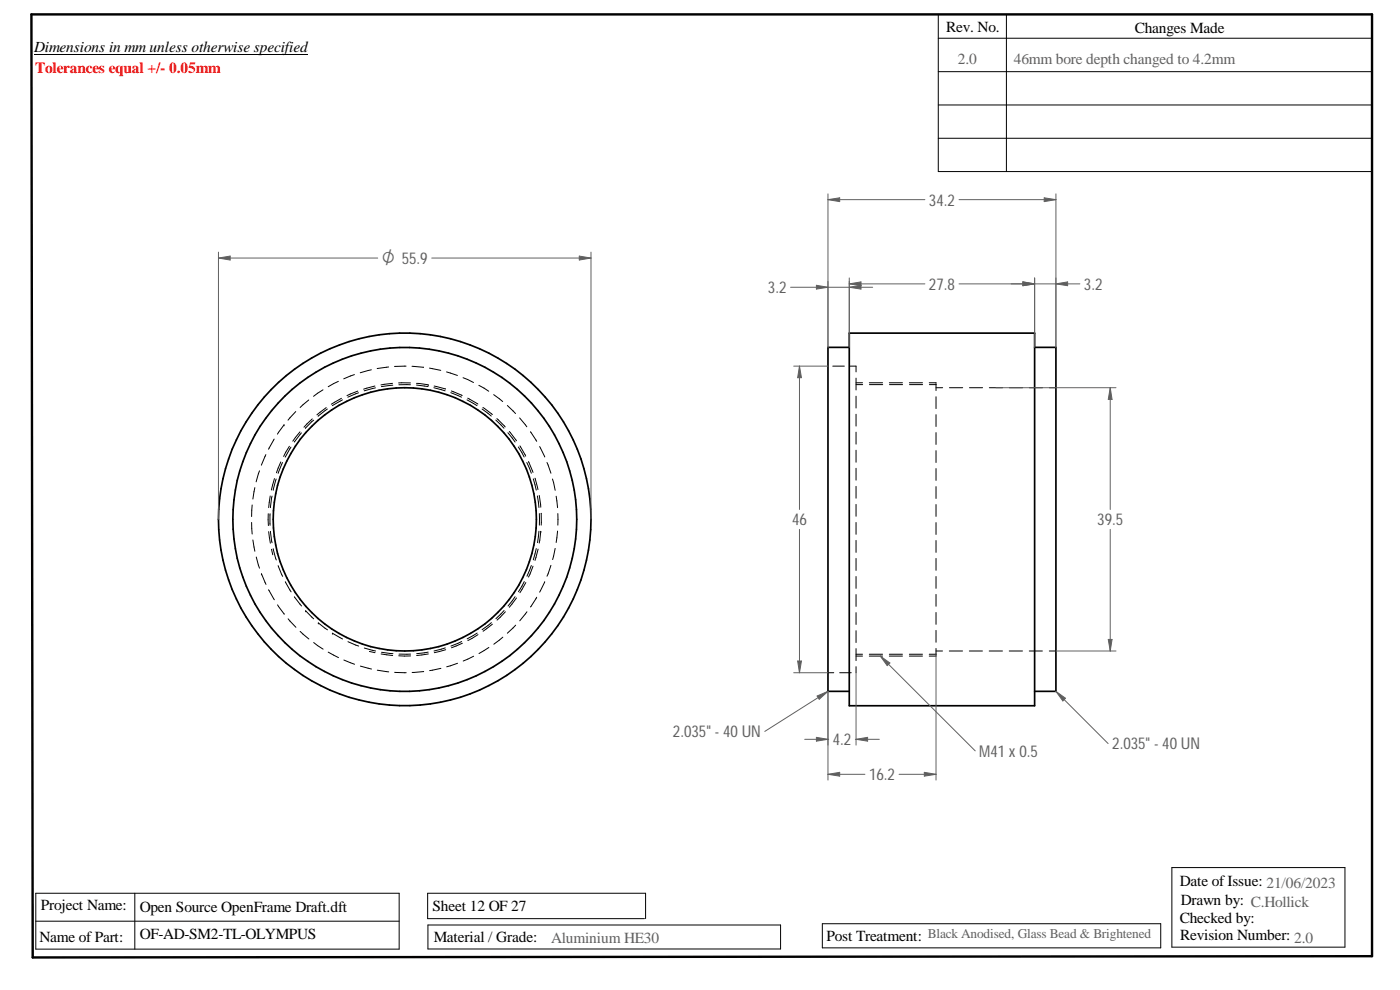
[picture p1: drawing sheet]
<svg xmlns="http://www.w3.org/2000/svg" width="420mm" height="297mm" viewBox="0 0 420 297" stroke-linecap="round" stroke-linejoin="round" font-family="sans-serif">
<path d="M9.4 4.3h402.4v282.6l-402 .4z" fill="none" stroke="#000" stroke-width=".72"/>
<g fill="none" stroke="#000" stroke-width=".3">
<path d="M10.2 16.4h82.2M281.6 11.5h130.2M281.6 4.3v47.2h130.2M302 4.3v47.2M281.6 21.5h130.2M281.6 31.5h130.2M281.6 41.5h130.2M96.9 117l-2.8 1.9M101.5 114.4l-3 1.6M102.5 119.5l-3.1 1.8M102.8 120l-3.1 1.7M106.4 112.4l-3.2 1.3"/>
<path d="M107.4 117.3l-3.3 1.4M107.6 117.9l-3.2 1.3M111.5 111l-3.4 .8M112.5 115.8l-3.4 1M112.7 116.4l-3.4 .9M116.6 110.1l-3.4 .5M117.8 115l-3.5 .5M117.9 115.6l-3.4 .4M119.7 115.4h3.5M121.9 109.9h-3.5M123.2 114.9h-3.6M123.6 109.9l3.5 .3"/>
<path d="M125 115l3.5 .4M125 115.5l3.5 .5M128.5 115.4h.1M128.9 110.4l3.4 .7M130.2 116.3l3.4 1M130.3 115.8l3.4 .9M134 111.6l3.3 1M135.3 117.8l3.2 1.4M135.5 117.3l3.2 1.4M139 113.3l3.1 1.5M140.2 120l3 1.7M140.4 119.5l3 1.7"/>
<path d="M143.7 115.6l3 1.8M148.2 118.4l2.7 2.1M249.9 109.9h3.5M255.2 109.9h1.7v1.7M256.9 113.5v3.5M256.9 118.9v3.5M256.9 115.4h2M256.9 114.9h2M260.9 114.9h4M260.9 115.4h4M266.9 114.9h3.9M266.9 115.4h4"/>
<path d="M272.9 114.9h3.9M273 115.4h3.9M278.9 114.9l2 .1M278.9 115.4h2M280.9 119v3.6M280.9 116.3h2M280.9 115.2v2M284.9 116.3h4M290.9 116.3h4M296.9 116.3h4M302.9 116.3h4M308.9 116.3h4"/>
<path d="M314.9 116.3h2M79.8 136.4l-1.4 3.2M82.3 131.7l-1.7 3.1M84.3 138.6l-1.3 3.3M84.8 138.8l-1.3 3.2M85.2 127.5h.1M85.2 127.5l-1.9 2.8M86.9 133.9l-1.8 3M87.3 134.2l-1.7 3M88.8 123.5l-2.4 2.6M90 129.6l-2.1 2.8M90.5 129.9l-2.2 2.7"/>
<path d="M92.7 120l-2.6 2.3M93.7 125.7l-2.5 2.5M94.1 126.1l-2.5 2.4M97.9 122.3l-2.8 2.2M98.2 122.7l-2.7 2.1M144.7 122.7l2.7 2.1M144.9 122.3l2.9 2.1M148.8 126l2.4 2.5M149.1 125.6l2.5 2.5M152.3 121.7l2.4 2.4M152.4 129.8l2.2 2.8M152.9 129.5l2.1 2.7"/>
<path d="M155.6 134.1l1.7 3M155.9 125.4l2.2 2.7M156 133.8l1.8 3.1M158.1 138.8l1.4 3.2M158.6 138.5l1.4 3.2M159.2 129.5l1.9 2.9M162 134l1.5 3.1M164.2 138.8l1.1 3.2M256.9 124.3v3.5M256.9 129.7v3.6M256.9 135.1v3.6M280.9 124.4v3.6"/>
<path d="M280.9 129.8v3.5M280.9 135.2v3.6M75.5 156.8l.2 3.4M75.7 151.5l-.2 3.5M76.5 146.3l-.6 3.4M77.9 141.3l-1 3.3M80.5 154.1v3.6M80.6 159.5l.5 3.5M81.1 154.1v3.5M81.1 148.8l-.5 3.5M81.2 159.4l.4 3.5M81.6 148.8l-.4 3.5"/>
<path d="M82.4 143.6l-1 3.4M82.9 143.7l-.9 3.4M160.1 143.7l.8 3.4M160.6 143.5l.8 3.4M161.3 148.8l.4 3.5M161.7 159.4l-.4 3.4M161.8 148.7l.5 3.5M161.9 154.1v3.5M162.3 159.4h.1M162.3 159.4l-.5 3.5M162.4 154v3.6M165.8 143.7l.8 3.4"/>
<path d="M166.9 148.9l.4 3.4M167.3 159.3l-.4 3.5M167.4 154.1v3.5M256.9 140.5v3.6M256.9 145.9v3.6M256.9 151.3v3.6M256.9 156.8v3.5M280.9 140.6v3.5M280.9 146v3.6M280.9 151.4v3.5M280.9 156.8v3.6M75.9 162l.6 3.4"/>
<path d="M76.9 167.1l1 3.4M78.5 172.2l1.3 3.1M78.5 172.2h.1M80.6 177l1.7 3M81.5 164.8l.4 1.7M82 164.6l.9 3.4M83.5 169.7l1.3 3.2M85.6 174.5l1.8 3.1M88.3 179.1l2.2 2.7M154.6 179l-2.1 2.8M155 179.4l-2.1 2.8M157.3 174.5l-1.7 3"/>
<path d="M157.8 174.8l-1.8 3M159.5 169.7l-1.4 3.2M160 169.9l-1.4 3.2M160.9 164.6l-.8 3.4M161.1 179.2l-1.9 2.9M161.5 164.8l-.9 3.3M163.5 174.5l-1.5 3.2M165.3 169.6l-1.1 3.3M166.6 164.5l-.7 3.4M256.9 162.1v3.6M256.9 167.6v3.6M256.9 173v3.5"/>
<path d="M256.9 178.4v3.5M280.9 162.2v3.5M280.9 167.6v3.5M280.9 173v3.5M280.9 178.4v3.5M83.3 181.5l2 2.8M86.5 185.7l2.3 2.5M90.1 189.4l2.6 2.3M91.7 183.3h.1M91.7 183.3l2.4 2.4M94.1 192.8l2.9 2M95.5 186.9h.1"/>
<path d="M95.5 186.9l2.8 2.1M98.5 195.7l3.1 1.6M99.8 190l3 1.7M99.8 190h.1M103.2 198l3.2 1.3M104.4 192.5l3.2 1.3M108.2 199.9l3.3 .8M109.3 194.4l3.4 .9M110.9 195.5l1.7 .3M114.4 196.2l3.4 .5M114.5 195.7l3.4 .4M119.7 196.8h3.5"/>
<path d="M119.7 196.3h3.5M128.5 195.7l-3.5 .4M128.6 196.2l-3.6 .5M133.6 194.4l-3.4 .9M133.8 194.9l-3.5 .9M137.3 199l-3.2 1.1M138.5 192.5l-3.2 1.3M138.8 193l-3.3 1.4M142.1 196.9l-3.1 1.4M143.2 189.9l-3 1.8M143.5 190.4l-3.1 1.8M146.7 194.3l-2.9 1.8"/>
<path d="M147.5 186.8l-2.8 2.1M147.8 187.3l-2.8 2.1M150.9 191.2l-2.7 2.1M151.3 183.2l-2.5 2.4M151.7 183.6l-2.5 2.5M154.8 187.6l-2.5 2.4M158.1 183.6l-2.1 2.7M256.9 183.8v3.6M256.9 189.2v3.6M256.9 194.6v3.6M256.9 196.3h2M256.9 196.8h2"/>
<path d="M260.9 196.3h4M260.9 196.8h4M266.9 196.3h3.9M266.9 196.8h3.9M272.9 196.3h3.9M272.9 196.8h3.9M278.9 196.3h2M280.9 183.8v3.5M280.9 189.1v3.6M280.9 194.6v1.9M280.9 195.3h2M280.9 196.7l-2 .1"/>
<path d="M284.9 195.3h4M290.9 195.3h3.9M296.9 195.3h4M302.9 195.3h4M308.9 195.3h3.9M314.9 195.3h2M113.2 201.1l3.5 .5M118.4 201.7l3.5 .1M127.2 201.5l-3.5 .3M132.3 200.5l-3.4 .7M248.5 201.8h1.7M252 201.8h3.5"/>
<path d="M256.9 200v1.8M411.8 213.6v36.4M9.8 271.3v16M10.7 276.4h109.1M10.7 268h109.1v16.8h-109.1zM40.5 268v16.8M128.4 277.5h105.9v7.2h-105.9zM193.4 275.6h-65.1v-7.6h65.4v7.6M246.8 277.2h101.5v7.2h-101.5zM351.7 260.3h51.9v23.9h-51.9z"/>
</g>
<g fill="none" stroke="#000" stroke-width=".51">
<path d="M254.9 99.9h55.6v111.9h-55.6zM254.9 104.2h-6.4v103.2h6.4M310.5 104.2h6.4v103.2h-6.4"/>
<circle cx="121.5" cy="155.9" r="55.9"/>
<circle cx="121.5" cy="155.8" r="39.5"/>
<circle cx="121.5" cy="155.8" r="51.6"/>
</g>
<path d="M248.5 58.2v46M248.5 59.9l3.5-.5v1.1zM316.9 58.2v46" fill="none" stroke="#606060" stroke-width=".3"/>
<path d="M248.5 59.9l3.5-.5v1.1z" fill="#606060"/>
<path d="M313.4 59.4l3.5 .5-3.5 .6z" fill="none" stroke="#606060" stroke-width=".3"/>
<path d="M313.4 59.4l3.5 .5-3.5 .6z" fill="#606060"/>
<path d="M248.5 59.9h29.1M287.8 59.9h29.1M248.5 84.4v19.8M254.9 84.4v19.8M254.9 86.2l3.5-.6v1.1z" fill="none" stroke="#606060" stroke-width=".3"/>
<path d="M254.9 86.2l3.5-.6v1.1z" fill="#606060"/>
<path d="M245 85.6l3.5 .6-3.5 .5z" fill="none" stroke="#606060" stroke-width=".3"/>
<path d="M245 85.6l3.5 .6-3.5 .5z" fill="#606060"/>
<path d="M237.3 86.2h24.6M310.5 83.4v20.8M316.9 85.2l3.5-.6v1.1zM316.9 83.4v20.8" fill="none" stroke="#606060" stroke-width=".3"/>
<path d="M316.9 85.2l3.5-.6v1.1z" fill="#606060"/>
<path d="M307 84.6l3.5 .6-3.5 .5z" fill="none" stroke="#606060" stroke-width=".3"/>
<path d="M307 84.6l3.5 .6-3.5 .5z" fill="#606060"/>
<path d="M254.9 83.4v16.5M303.5 85.2h20.6M307 84.6l3.5 .6-3.5 .5zM310.5 83.4v16.5" fill="none" stroke="#606060" stroke-width=".3"/>
<path d="M307 84.6l3.5 .6-3.5 .5z" fill="#606060"/>
<path d="M254.9 85.2l3.5-.6v1.1z" fill="none" stroke="#606060" stroke-width=".3"/>
<path d="M254.9 85.2l3.5-.6v1.1z" fill="#606060"/>
<path d="M254.9 85.2h22.7M287.8 85.2h22.7M248.5 207.4v16.2M256.9 201.8v21.8M245 221.2l3.5 .6-3.5 .6z" fill="none" stroke="#606060" stroke-width=".3"/>
<path d="M245 221.2l3.5 .6-3.5 .6z" fill="#606060"/>
<path d="M256.9 221.8l3.5-.6v1.2z" fill="none" stroke="#606060" stroke-width=".3"/>
<path d="M256.9 221.8l3.5-.6v1.2z" fill="#606060"/>
<path d="M280.9 196.3v37.8M248.5 207.4v26.7M241.5 221.8h7.2M248.5 232.3l3.5-.6v1.2zM256.7 221.8h7.2" fill="none" stroke="#606060" stroke-width=".3"/>
<path d="M248.5 232.3l3.5-.6v1.2z" fill="#606060"/>
<path d="M277.4 231.7l3.5 .6-3.5 .6z" fill="none" stroke="#606060" stroke-width=".3"/>
<path d="M277.4 231.7l3.5 .6-3.5 .6z" fill="#606060"/>
<path d="M298.9 116.3h36M316.9 195.3h18M332.6 191.9h1.1l-.5 3.4zM248.5 232.3h11.1M269.8 232.3h11.1" fill="none" stroke="#606060" stroke-width=".3"/>
<path d="M332.6 191.9h1.1l-.5 3.4z" fill="#606060"/>
<path d="M333.2 116.3l.5 3.5h-1.1z" fill="none" stroke="#606060" stroke-width=".3"/>
<path d="M333.2 116.3l.5 3.5h-1.1z" fill="#606060"/>
<path d="M238.2 109.9h10.3M239.9 109.9l.6 3.4h-1.1zM333.2 116.3v36.6M333.2 158.8v36.5M238.2 201.8h10.3" fill="none" stroke="#606060" stroke-width=".3"/>
<path d="M239.9 109.9l.6 3.4h-1.1z" fill="#606060"/>
<path d="M239.4 198.3h1.1l-.6 3.5z" fill="none" stroke="#606060" stroke-width=".3"/>
<path d="M239.4 198.3h1.1l-.6 3.5z" fill="#606060"/>
<path d="M65.6 75.6v80.2M173.9 76.8l3.5 .6-3.5 .6zM177.4 75.6v80.2M239.9 109.9v43M239.9 158.8v43" fill="none" stroke="#606060" stroke-width=".3"/>
<path d="M173.9 76.8l3.5 .6-3.5 .6z" fill="#606060"/>
<path d="M65.6 77.4l3.5-.6v1.2z" fill="none" stroke="#606060" stroke-width=".3"/>
<path d="M65.6 77.4l3.5-.6v1.2z" fill="#606060"/>
<path d="M65.6 77.4h47.8M129.6 77.4h47.8M264.2 196.8l28.5 28.5" fill="none" stroke="#606060" stroke-width=".3"/>
<path d="M264.2 196.9l2.9 2-.8 .8z" fill="#606060"/>
<path d="M264.2 196.9l2.9 2-.8 .8zM248.5 207.4l-19 12.1" fill="none" stroke="#606060" stroke-width=".3"/>
<path d="M245.2 208.8l3.3-1.4-2.6 2.4z" fill="#606060"/>
<path d="M245.2 208.8l3.3-1.4-2.6 2.4zM316.9 207.4l15.7 15.7" fill="none" stroke="#606060" stroke-width=".3"/>
<path d="M316.9 207.4l2.9 2.1-.8 .8z" fill="#606060"/>
<path d="M316.9 207.4l2.9 2.1-.8 .8z" fill="none" stroke="#606060" stroke-width=".3"/>
<text font-size="5.4" fill="#606060" x="114.6" y="79.2">O 55.9</text>
<g font-size="4.9" fill="#606060">
<text x="278.8" y="61.7">34.2</text>
<text x="230.5" y="87.9">3.2</text>
<text x="278.8" y="86.9">27.8</text>
<text x="325.3" y="86.9">3.2</text>
<text x="237.7" y="157.6">46</text>
<text x="329.3" y="157.6">39.5</text>
<text x="202" y="221.2">2.035&quot; - 40 UN</text>
<text x="249.9" y="223.6">4.2</text>
<text x="293.9" y="227.1">M41 x 0.5</text>
<text x="333.8" y="224.9">2.035&quot; - 40 UN</text>
<text x="260.8" y="234.1">16.2</text>
</g>
<g font-size="4.6">
<text x="284" y="9.6">Rev. No.</text>
<text x="340.6" y="9.9">Changes Made</text>
<text x="10.2" y="15.7">Dimensions in mm unless otherwise specified</text>
<text x="354.1" y="265.7">Date of Issue: 21/06/2023</text>
<text x="12.3" y="273.1">Project Name:</text>
<text x="41.9" y="273.7">Open Source OpenFrame Draft.dft</text>
<text x="129.8" y="273.4">Sheet 12 OF 27</text>
<text x="354.4" y="271.4">Drawn by: C.Hollick</text>
<text x="41.9" y="281.9">OF-AD-SM2-TL-OLYMPUS</text>
<text x="354.1" y="276.9">Checked by:</text>
<text x="11.9" y="282.7">Name of Part:</text>
<text x="130.2" y="282.6">Material / Grade:</text>
<text x="248" y="282.2">Post Treatment:</text>
<text x="354.2" y="282.2">Revision Number: 2.0</text>
</g>
<text font-size="4.6" fill="#f00" x="10.5" y="21.9">Tolerances equal +/- 0.05mm</text>
<g font-size="4.6" fill="#606060">
<text x="287.4" y="19.1">2.0</text>
<text x="304.2" y="19.1">46mm bore depth changed to 4.2mm</text>
<text x="165.4" y="282.8">Aluminium HE30</text>
</g>
<text font-size="4" fill="#606060" x="278.5" y="281.6">Black Anodised, Glass Bead &amp; Brightened</text>
</svg>
